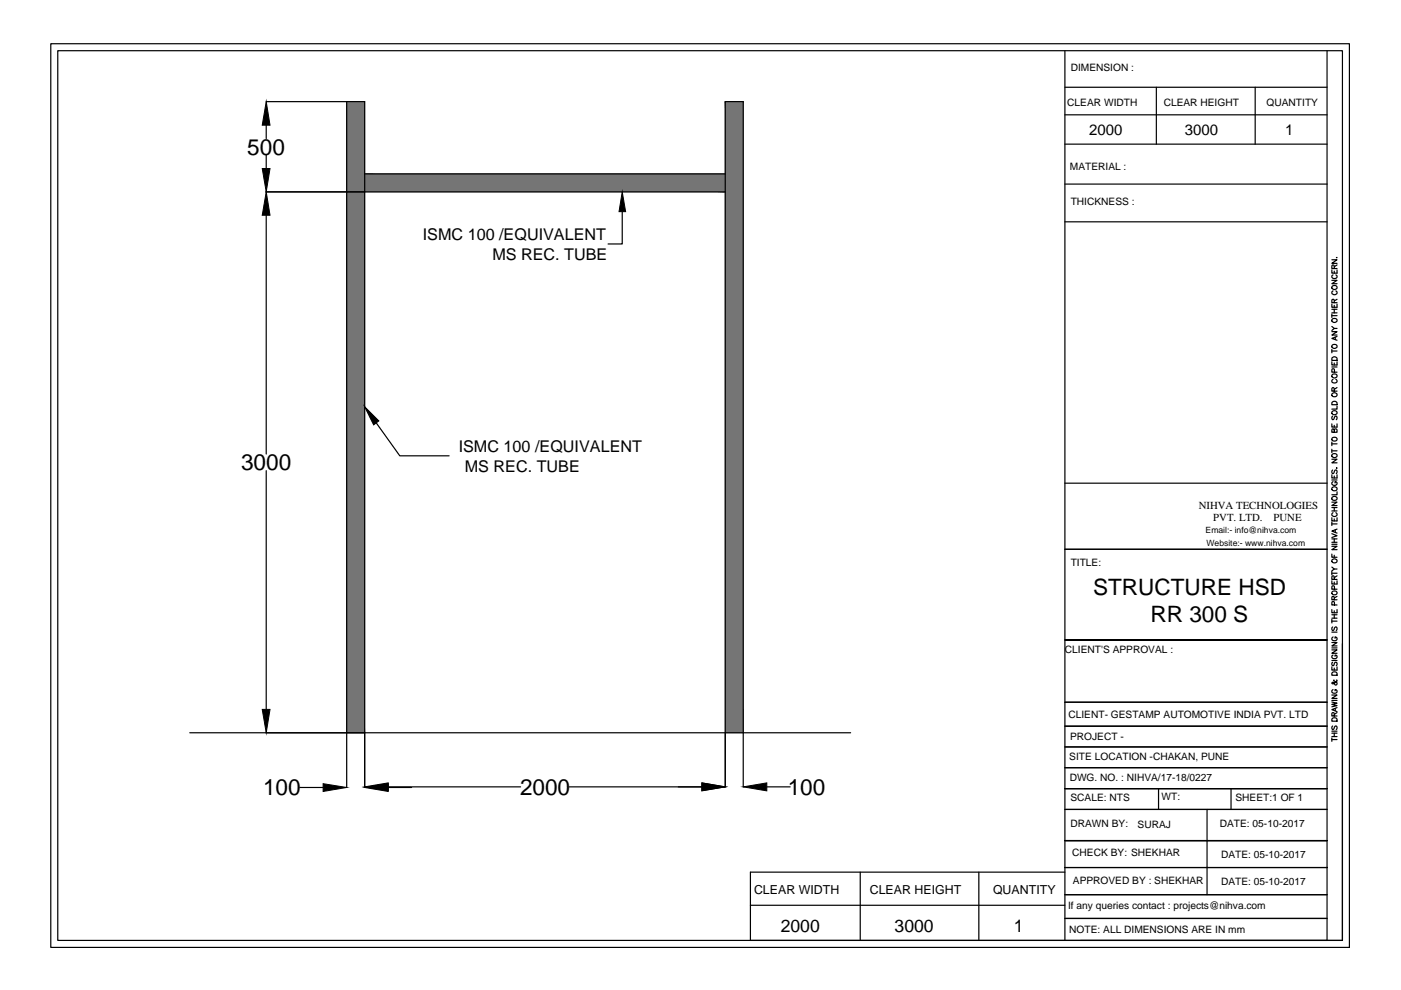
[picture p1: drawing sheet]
<svg xmlns="http://www.w3.org/2000/svg" width="297mm" height="210mm" viewBox="0 0 297 210" stroke-linecap="round" stroke-linejoin="round" font-family="sans-serif">
<!-- layer: 0 -->
<g fill="#757575" stroke="#757575" stroke-width=".21">
<path d="M73.5 21.5v133.9h3.8zM73.5 21.5h3.8v133.9z"/>
<path d="M153.8 21.5v133.9h3.8zM153.8 21.5h3.8v133.9z"/>
<path d="M77.3 36.9v3.8h76.5zM77.3 36.9h76.5v3.8z"/>
</g>
<g fill="none" stroke="#000" stroke-width=".25">
<path d="M10.8 9.3h275.3v191.6h-275.3zM12.2 10.8h272.4v188.6h-272.4zM225.8 10.8v188.6M225.8 18.5h55.6M245.2 18.5v12.1M266.1 18.5v12.1M281.4 10.8v188.6h-122.3v-14.5h66.7M56.4 21.5h20.9v145.5M56.4 26.5v2.9M56.4 32.9v2.8M73.5 21.5v145.5M77.3 36.9h76.5"/>
<path d="M225.8 30.6h55.6M225.8 24.3h55.6M225.8 39h55.6M56.4 40.7h97.4M56.4 45.6v50.7M131.9 44.9v6.8h-3M225.8 47h55.6M282.4 59.4h1.1l-1.1 .8h1.1M282.4 57.2v.7h1.1v-.7M282.4 55.1h1.1l-1.1 .7h1.1M282.6 58.3a.39 .39 0 0 0-.2 .4 .39 .39 0 0 0 .4 .4h.3a.39 .39 0 0 0 .4-.4 .39 .39 0 0 0-.3-.4M282.9 56.9l-.1-.7h-.3l-.1 .7h1.1"/>
<path d="M282.9 57.5v.4M283.4 54.6h.1zM283.5 56.2l-.6 .4M282.4 76.7v.7h1.1v-.7M282.4 70.3h1.1l-1.1 .7h1.1M282.4 64.5v.7h1.1v-.7M282.4 66.6v.7M282.4 74.1v.7M282.4 77.8h1.1M282.4 74.4h1.1M282.4 69.2l.5 .4M282.4 66.9h1.1"/>
<path d="M282.4 66.3h1.1M282.4 65.6h1.1M282.4 79.5a.51 .51 0 0 1 .7-.2 .51 .51 0 0 1 .2 .7 .54 .54 0 0 1-.6 .1 .54 .54 0 0 1-.3-.6zM282.4 75.9a.62 .62 0 0 1 1.1 .1v.4h-1.1zM282.4 73.2a.51 .51 0 0 1 .7-.2 .51 .51 0 0 1 .2 .7 .54 .54 0 0 1-.6 .1 .54 .54 0 0 1-.3-.6zM282.4 67.7a.51 .51 0 0 1 .7-.2 .51 .51 0 0 1 .2 .7 .54 .54 0 0 1-.6 .1 .54 .54 0 0 1-.3-.6zM282.4 60.7a.51 .51 0 0 1 .7-.2 .51 .51 0 0 1 .2 .8 .54 .54 0 0 1-.6 0 .54 .54 0 0 1-.3-.6zM282.6 61.7a.45 .45 0 0 0-.2 .6 .45 .45 0 0 0 .7 .2 .42 .42 0 0 0 .4-.3 .42 .42 0 0 0-.3-.5M282.9 64.2l-.1-.7h-.3l-.1 .7h1.1M282.9 64.7v.5M282.9 65.6v.7M282.9 77v.4"/>
<path d="M282.9 78.9v-.6l-.4-.1-.1 .7h1.1M283.1 71.5v.5M283.5 71.3l-1.1 .5 1.1 .3M283.5 69.6h-.6l-.5 .5M283.5 63.5l-.6 .3M56.4 99.8v50.6M79.8 89.7l5 6.9h10.4M282.4 97.4h1.1l-1.1 .7h1.1M282.4 89.9v.7h1.1v-.7M282.4 93.7v.8M282.4 95.3v.7M282.4 95.6h1.1"/>
<path d="M282.4 94.1h1.1M282.4 96.4a.51 .51 0 0 1 .7-.2 .51 .51 0 0 1 .2 .7 .54 .54 0 0 1-.6 .1 .54 .54 0 0 1-.3-.6zM282.4 92.9a.51 .51 0 0 1 .7-.2 .51 .51 0 0 1 .2 .7 .54 .54 0 0 1-.6 .1 .54 .54 0 0 1-.3-.6zM282.4 85.3a.6 .6 0 0 1 .8-.2 .6 .6 0 0 1 .3 .7h-1.1zM282.4 83.5a.51 .51 0 0 1 .8-.2 .51 .51 0 0 1 0 .8 .52 .52 0 0 1-.6 0 .52 .52 0 0 1-.2-.6zM282.5 99.7l-.1 .2v.4l.1 .1 .3-.1 .3-.6h.2l.2 .2-.2 .5M282.5 88.2l-.1 .3 .1 .5 .3-.1 .3-.7a.42 .42 0 0 1 .4 .3 .42 .42 0 0 1-.2 .5M282.6 80.4a.39 .39 0 0 0-.2 .5 .39 .39 0 0 0 .4 .3h.3a.39 .39 0 0 0 .4-.3 .39 .39 0 0 0-.3-.5M282.9 91.2l.2-.3 .4 .3v.5h-1.1l.1-.7h.3l.1 .7M282.9 82.9l-.1-.6-.2-.1-.2 .1v.6h1.1M282.9 90.2v.4M283.4 99.2h.1z"/>
<path d="M283.5 86.1v.6h-1.1M283.5 82.2l-.6 .4M225.8 116.5h55.6M225.8 102.4h55.6M282.4 117.5v.7h1.1M282.4 115.8h1.1l-1.1 .7h1.1M282.4 113.2l1.1 .4-1.1 .4M282.4 109.8v.6h1.1v-.6M282.4 106.5h1.1l-1.1 .7h1.1M282.4 100.7v.6h1.1v-.6M282.4 110.7v.7M282.4 115.4h1.1"/>
<path d="M282.4 115h1.1M282.4 114.3h1.1M282.4 111.1h1.1M282.4 108.3h1.1M282.4 107.6h1.1M282.4 101.8h1.1M282.4 118.7a.51 .51 0 0 1 .8-.2 .51 .51 0 0 1 0 .8 .52 .52 0 0 1-.6 0 .52 .52 0 0 1-.2-.6zM282.4 105.5a.51 .51 0 0 1 .8-.3 .51 .51 0 0 1 0 .8 .52 .52 0 0 1-.6 0 .52 .52 0 0 1-.2-.5zM282.4 103.4a.51 .51 0 0 1 .8-.2 .51 .51 0 0 1 0 .8 .52 .52 0 0 1-.6 0 .52 .52 0 0 1-.2-.6zM282.6 108.7a.45 .45 0 0 0-.2 .6 .45 .45 0 0 0 .7 .2 .42 .42 0 0 0 .4-.3 .42 .42 0 0 0-.3-.5M282.6 102.1a.45 .45 0 0 0-.2 .6 .45 .45 0 0 0 .7 .2 .4 .4 0 0 0 .4-.4 .4 .4 0 0 0-.4-.4v.3M282.9 100.9v.4"/>
<path d="M282.9 107.6v.7M282.9 110v.4M282.9 114.3v.7M282.9 117.7v.5M283.1 112.4v.5M283.5 112.2l-1.1 .4 1.1 .4M283.5 104.3v.6h-1.1M281.4 135.7h-55.6h55.6M282.4 137.8h1.1l-1.1 .7h1.1M282.4 136.2h1.1l-1.1 .7h1.1M282.4 129.2v.7h1.1v-.7M282.4 123.1v.7h1.1v-.7"/>
<path d="M282.4 121.2v.7M282.4 131.3v.8M282.4 137.4h1.1M282.4 134h1.1M282.4 131.7h1.1M282.4 131.1h1.1M282.4 130.3h1.1M282.4 121.5h1.1M282.4 120.2l.5 .5M282.4 125.5a.51 .51 0 0 1 .7-.2 .51 .51 0 0 1 .2 .7 .54 .54 0 0 1-.6 .1 .54 .54 0 0 1-.3-.6zM282.5 132.9l-.1 .3v.4l.1 .1 .3-.1 .1-.5 .4-.2 .2 .3-.2 .5M282.6 138.9a.39 .39 0 0 0-.2 .5 .39 .39 0 0 0 .4 .3h.3a.38 .38 0 0 0 .4-.4 .38 .38 0 0 0-.4-.4v.2"/>
<path d="M282.6 135a.46 .46 0 0 0-.2 .7 .46 .46 0 0 0 .7 .1 .4 .4 0 0 0 .4-.4 .4 .4 0 0 0-.4-.4v.3M282.9 127.2l-.1-.7h-.3l-.1 .7h1.1M282.9 122.9l-.1-.8h-.3l-.1 .8h1.1M282.9 123.4v.4M282.9 129.5v.4M282.9 130.3v.8M282.9 128.3v-.7h-.4l-.1 .7h1.1M282.9 124.9v-.6l-.4-.1-.1 .7h1.1M283.5 120.7h-.6l-.5 .3M283.5 126.4l-.6 .4M283.5 122.1l-.6 .4M284.6 136.4v63h-55.5"/>
<path d="M40.2 155.4h140.2M225.8 148.9h55.6M225.8 154h55.6M225.8 158.4h55.6M282.4 148.8l1.1 .3-1.1 .3 1.1 .2-1.1 .3M282.4 147.4h1.1l-1.1 .7h1.1M282.4 141.4v.7h1.1v-.7M282.4 156.8h1.1M282.4 156.5v.7M282.4 156.2h1.1M282.4 155.4h1.1M282.4 155h1.1"/>
<path d="M282.4 148.5h1.1M282.4 140h1.1M282.4 152.4a.63 .63 0 0 1 1.1 .1v.4h-1.1zM282.4 142.7a.63 .63 0 0 1 1.1 .1v.4h-1.1zM282.5 153.9l-.1 .3 .1 .5 .3-.1 .3-.7a.42 .42 0 0 1 .4 .3 .42 .42 0 0 1-.2 .5M282.5 140.4l-.1 .3 .1 .4h.3l.3-.6h.3l.1 .4-.2 .2M282.6 146.2a.39 .39 0 0 0-.2 .5 .39 .39 0 0 0 .4 .3h.3a.38 .38 0 0 0 .4-.4 .38 .38 0 0 0-.4-.4v.3M282.8 144.2v.1a.63 .63 0 0 1 .6 .9h-.3l-.5-.5-.2 .1 .1 .2 .3-.1 .6-.5 .1-.2h-.1M282.9 151.8l-.1-.6-.3-.1-.1 .7h1.1M282.9 141.6v.5M282.9 155.4v.8M283.1 150.2v.5"/>
<path d="M283.5 150l-1.1 .5 1.1 .4M283.5 151.1l-.6 .4M63.6 167h4.9M82.3 166.8h28.1M82.3 167h5M120.7 166.8h28.1M153.8 166.8v-145.3h3.8v145.3M162.6 166.8h4.9M225.8 162.8h55.6M225.8 171.6h55.6M225.8 178.2h55.6M245.6 167.2v4.4"/>
<path d="M255.9 171.6v18.1M261 167.2v4.4M281.4 167.2h-55.6h55.6M281.4 178.2h-55.6h55.6M159.1 191.9h66.7M182.4 184.9v14.5M207.5 184.9v14.5M225.8 189.7h55.6M225.8 194.7h55.6M281.4 183.9h-55.6h55.6"/>
<circle cx="282.9" cy="87.5" r=".52"/>
</g>
<path d="M56.4 21.5l.8 5h-1.6zM55.6 35.7h1.6l-.8 5zM56.4 40.7l.8 4.9h-1.6zM131.9 40.7l.7 4.2h-1.4zM77.3 86.2l3 3-1.1 .9zM55.6 150.4h1.6l-.8 5zM68.5 166.2l5 .8-5 .8zM77.3 166.8l5-.8v1.6zM77.3 167l5-.8v1.6zM148.8 166l5 .8-5 .8zM148.8 166l5 .8-5 .9zM157.6 166.8l5-.8v1.7z" fill="#000" stroke="#000" stroke-width=".21"/>
<g font-size="4.8">
<text x="52.4" y="32.8">500</text>
<text x="51.1" y="99.7">3000</text>
<text x="231.7" y="126.1">STRUCTURE HSD</text>
<text x="243.9" y="131.9">RR 300 S</text>
<text x="55.8" y="168.7">100</text>
<text x="110.3" y="168.5">2000</text>
<text x="167" y="168.5">100</text>
</g>
<g font-size="3.7">
<text x="165.5" y="197.5">2000</text>
<text x="189.7" y="197.5">3000</text>
<text x="214.9" y="197.5">1</text>
</g>
<g font-size="3.4">
<text x="89.6" y="50.9">ISMC 100 /EQUIVALENT</text>
<text x="104.4" y="55.1">MS REC. TUBE</text>
<text x="97.3" y="95.8">ISMC 100 /EQUIVALENT</text>
<text x="98.5" y="100">MS REC. TUBE</text>
</g>
<g font-size="3.2">
<text x="230.9" y="28.7">2000</text>
<text x="251.2" y="28.5">3000</text>
<text x="272.5" y="28.6">1</text>
</g>
<g font-size="2.6">
<text x="159.9" y="189.5">CLEAR WIDTH</text>
<text x="184.4" y="189.5">CLEAR HEIGHT</text>
<text x="210.5" y="189.5">QUANTITY</text>
</g>
<g font-size="2.3">
<text x="254.1" y="108">NIHVA TECHNOLOGIES</text>
<text x="257.2" y="110.4">PVT. LTD.</text>
<text x="270" y="110.4">PUNE</text>
</g>
<g font-size="2.2">
<text x="227" y="15.2">DIMENSION :</text>
<text x="226.3" y="22.5">CLEAR WIDTH</text>
<text x="246.7" y="22.5">CLEAR HEIGHT</text>
<text x="268.5" y="22.5">QUANTITY</text>
<text x="226.8" y="36.1">MATERIAL :</text>
<text x="227" y="43.6">THICKNESS :</text>
<text x="227" y="120.1">TITLE:</text>
<text x="225.8" y="138.3">CLIENT'S APPROVAL :</text>
<text x="226.5" y="152.1">CLIENT- GESTAMP AUTOMOTIVE INDIA PVT. LTD</text>
<text x="226.7" y="161.2">SITE LOCATION -CHAKAN, PUNE</text>
<text x="226.9" y="156.8">PROJECT -</text>
<text x="226.8" y="165.5">DWG. NO. : NIHVA/17-18/0227</text>
<text x="227" y="169.8">SCALE: NTS</text>
<text x="246.3" y="169.7">WT:</text>
<text x="261.9" y="169.8">SHEET:1 OF 1</text>
<text x="227" y="175.4">DRAWN BY:</text>
<text x="241.2" y="175.5">SURAJ</text>
<text x="258.6" y="175.4">DATE: 05-10-2017</text>
<text x="227.3" y="181.6">CHECK BY: SHEKHAR</text>
<text x="258.9" y="181.9">DATE: 05-10-2017</text>
<text x="227.5" y="187.4">APPROVED BY : SHEKHAR</text>
<text x="258.9" y="187.7">DATE: 05-10-2017</text>
<text x="226.5" y="192.7">If any queries contact : projects@nihva.com</text>
<text x="226.7" y="197.9">NOTE: ALL DIMENSIONS ARE IN mm</text>
</g>
<g font-size="1.8">
<text x="255.6" y="113.1">Email:- info@nihva.com</text>
<text x="255.8" y="115.7">Website:- www.nihva.com</text>
</g>
</svg>
